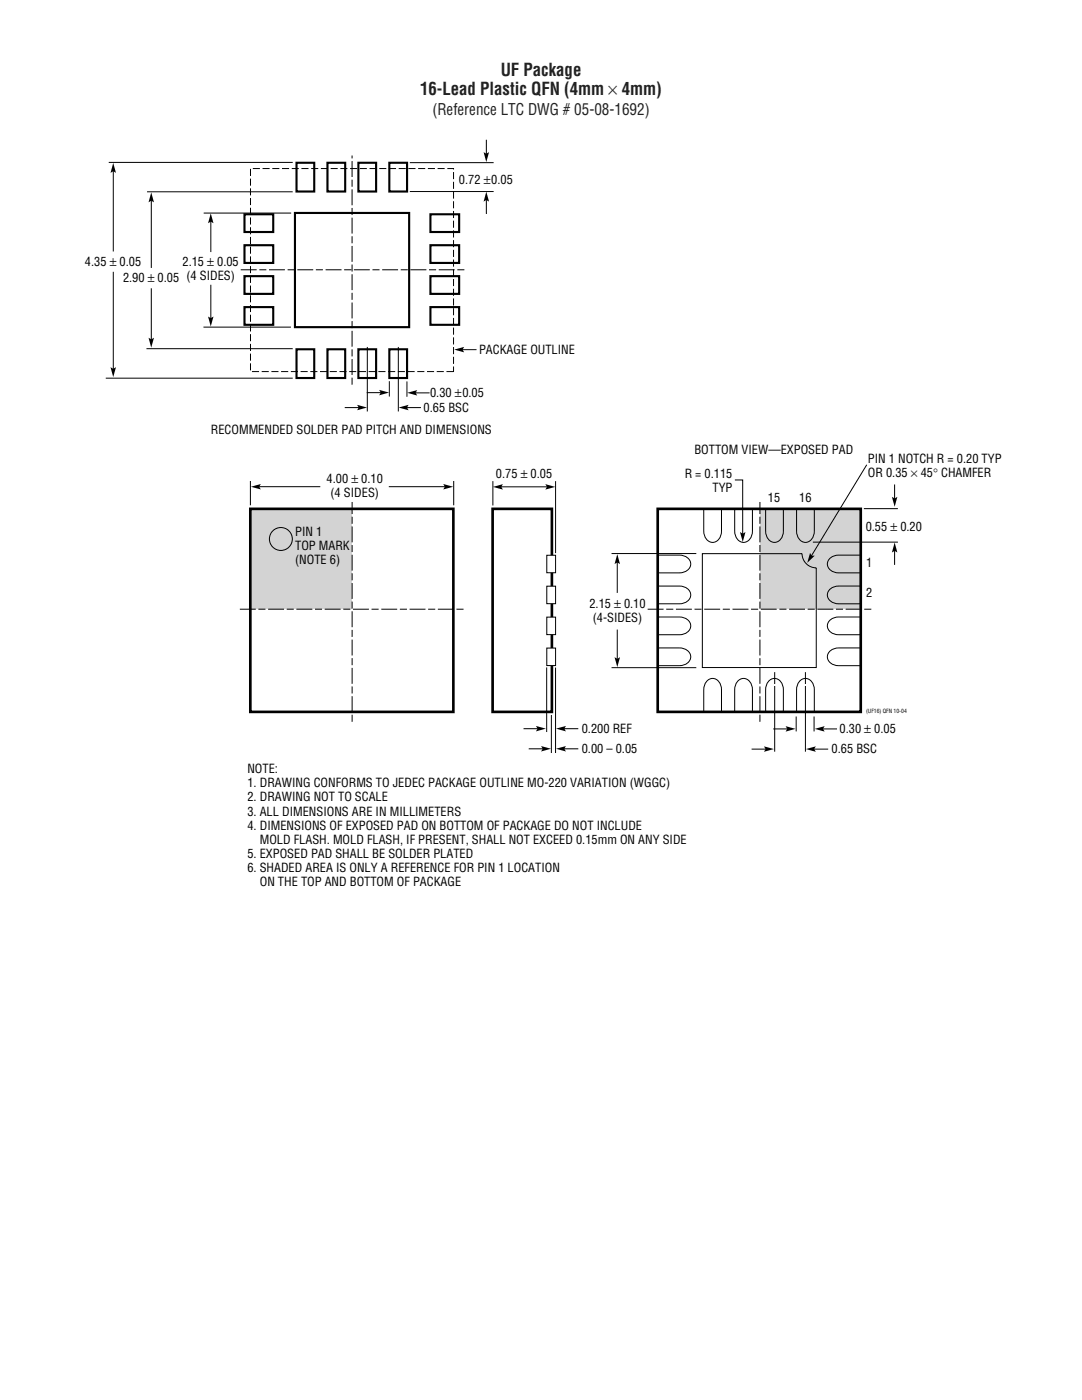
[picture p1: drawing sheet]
<svg xmlns="http://www.w3.org/2000/svg" width="216mm" height="279mm" viewBox="0 0 216 279" stroke-linecap="round" stroke-linejoin="round" font-family="sans-serif">
<g fill="#d1d3d4">
<path d="M151.6 101.5h20.1v20h-20.1z"/>
<path d="M49.9 101.5h20.3v20h-20.3z"/>
</g>
<path d="M49.9 101.6h40.6v40.5h-40.6zM131.2 101.6h40.6v40.5h-40.6z" fill="none" stroke="#000" stroke-width=".53"/>
<g fill="none" stroke="#000" stroke-width=".2">
<path d="M50 96v4.8M51.5 97.1h12.4M77.6 97.1h11.4M90.5 96v4.8M98.4 96v4.9M110.9 96v14.4M146.6 95.8h1.6v11M178.5 96.7v3M122 110.5h16.9M123.2 112v6.3M162.2 108.2h17M172.4 101.5h6.8"/>
<path d="M178.5 109.7v3M109.1 133.2v12.9M110.9 133.2v17.1M122 133.2h16.9M123.2 125.6v6.1M154.6 134.1v15.9M160.7 134.1v15.9M104.5 145.4h3M105.5 149.4h3.1M112.3 145.4h3.1M112.3 149.4h3.1M150 149.5h3"/>
<path d="M154.3 145.5h3M158.9 143v3M162.2 149.5h3.1M162.4 143v3M164 145.5h3"/>
<circle cx="56" cy="107.6" r="2.29"/>
</g>
<g fill="#000">
<path d="M50.1 97.1l1.9-.5-.3 .5 .3 .6zM88.4 96.6l2 .5-2 .6 .4-.6zM178 99.2l.5 .3 .6-.3-.6 1.9zM123.2 110.6l.5 2-.5-.4-.6 .4zM147.7 106.2l.5 .3 .5-.3-.5 2zM178.5 108.3l.6 2-.6-.4-.5 .4zM122.6 131.2l.6 .3 .5-.3-.5 1.9zM106.9 144.9l2 .5-2 .6 .4-.6zM108 148.9l1.9 .5-1.9 .6 .3-.6zM110.9 145.4l2-.5-.3 .5 .3 .6zM110.9 149.4l2-.5-.3 .5 .3 .6zM152.4 149l2 .5-2 .5 .4-.5z"/>
<path d="M156.8 144.9l1.9 .6-1.9 .5 .3-.5zM160.8 149.5l2-.5-.3 .5 .3 .5zM162.6 145.5l1.9-.6-.3 .6 .3 .5z"/>
</g>
<path d="M50 33.6h40.5v40.6h-40.5z" fill="none" stroke="#000" stroke-width=".2" stroke-dasharray="1.4 .5" stroke-linecap="butt"/>
<path d="M58.9 42.5h22.7v22.8h-22.7z" fill="none" stroke="#000" stroke-width=".42"/>
<g fill="#fff">
<path d="M153.7 136.5h1.6v.3h-1.6z"/>
<path d="M159.8 136.5h1.7v.3h-1.7z"/>
</g>
<path d="M98.3 101.6h11.8v40.5h-11.8z" fill="none" stroke="#000" stroke-width=".53"/>
<g fill="#fff" stroke="#000" stroke-width=".2">
<path d="M109.1 129.3h1.8v3.5h-1.8z"/>
<path d="M109.1 123.2h1.8v3.5h-1.8z"/>
<path d="M109.1 117h1.8v3.5h-1.8z"/>
<path d="M109.1 110.8h1.8v3.5h-1.8z"/>
</g>
<g fill="#000">
<path d="M22.6 32.5l.5 2-.5-.3-.5 .3zM97 38.3l.6 1.9-.6-.3-.5 .3zM96.5 30.4l.5 .3 .6-.3-.6 1.9zM30.2 38.4l.5 2-.5-.3-.6 .3zM42.1 42.6l.5 2-.5-.4-.6 .4zM22.1 73.3l.5 .3 .5-.3-.5 2zM29.6 67.4l.6 .3 .5-.3-.5 2zM41.5 63.2l.6 .3 .5-.3-.5 2zM75.7 77.8l1.9 .5-1.9 .6 .3-.6zM81.3 78.4l1.9-.5-.3 .5 .3 .5zM90.6 69.8l2-.6-.3 .6 .3 .5zM71.3 80.8l1.9 .5-1.9 .6 .3-.6z"/>
<path d="M79.5 81.3l2-.5-.3 .5 .3 .6zM98.4 97.2l1.9-.6-.3 .6 .3 .5zM108.8 96.6l2 .6-2 .5 .3-.5zM161.6 110.3l.3 .6h.7l-1.5 1.4z"/>
</g>
<g fill="none" stroke="#000" stroke-width=".2">
<path d="M21.7 32.4h36.7M22.6 33.9v16.3M29.3 38.3h29.1M30.2 39.8v13.7M81.8 32.5h16.7M81.8 38.2h16.7M97 27.9v3.1M97 39.6v3.1M22.6 54.2v19.7M30.2 57.5v10.5M40.6 42.5h17.5M42.1 44v6.3"/>
<path d="M42.1 56.8v7M21.1 75.5h37.3M29.2 69.6h29.2M40.6 65.3h17.5M73.2 78.4h3M73.3 69.2v12.9M77.7 76.1v3M79.5 69.2v12.9M81.2 76.1v3.1M82.7 78.4h3M92 69.8h3.1M68.8 81.3h3"/>
<path d="M80.9 81.3h3.1M99.8 97.2h9.6M172.9 92.8l-11.1 18.3M131.2 117h4.4a1.81 1.81 0 0 1 1.8 .7 1.81 1.81 0 0 1 .1 1.9 2.41 2.41 0 0 1-1.9 .9h-4.4M131.2 110.8h4.4a1.81 1.81 0 0 1 1.8 .7 1.81 1.81 0 0 1 .1 2 2.41 2.41 0 0 1-1.9 .8h-4.4M140.1 110.5h19.9a2.83 2.83 0 0 0 2.9 2.8v19.9h-22.8zM140.4 101.7v4.3a1.81 1.81 0 0 0 .7 1.8 1.81 1.81 0 0 0 2 .1 2.41 2.41 0 0 0 .9-1.9v-4.3M146.6 101.7v4.3a1.81 1.81 0 0 0 .7 1.8 1.81 1.81 0 0 0 2 .1 2.41 2.41 0 0 0 .8-1.9v-4.3M152.8 101.7v4.3a1.81 1.81 0 0 0 .7 1.8 1.81 1.81 0 0 0 1.9 .1 2.41 2.41 0 0 0 .9-1.9v-4.3M158.9 101.7v4.3a1.81 1.81 0 0 0 .8 1.8 1.81 1.81 0 0 0 1.9 .1 2.41 2.41 0 0 0 .9-1.9v-4.3M171.7 117h-4.4a1.81 1.81 0 0 0-1.8 .7 1.81 1.81 0 0 0-.1 1.9 2.41 2.41 0 0 0 1.9 .9h4.4M171.7 110.8h-4.4a1.81 1.81 0 0 0-1.8 .7 1.81 1.81 0 0 0-.1 2 2.41 2.41 0 0 0 1.9 .8h4.4"/>
<path d="M131.2 129.3h4.4a1.81 1.81 0 0 1 1.8 .7 1.81 1.81 0 0 1 .1 2 2.41 2.41 0 0 1-1.9 .8h-4.4M131.2 123.1h4.4a1.81 1.81 0 0 1 1.8 .7 1.81 1.81 0 0 1 .1 2 2.41 2.41 0 0 1-1.9 .9h-4.4M171.7 129.3h-4.4a1.81 1.81 0 0 0-1.8 .7 1.81 1.81 0 0 0-.1 2 2.41 2.41 0 0 0 1.9 .8h4.4M171.7 123.1h-4.4a1.81 1.81 0 0 0-1.8 .7 1.81 1.81 0 0 0-.1 2 2.41 2.41 0 0 0 1.9 .9h4.4M110 142.7v7.6M140.4 142v-4.4a1.81 1.81 0 0 1 .7-1.8 1.81 1.81 0 0 1 2-.1 2.41 2.41 0 0 1 .9 1.9v4.4M146.6 142v-4.4a1.81 1.81 0 0 1 .7-1.8 1.81 1.81 0 0 1 2-.1 2.41 2.41 0 0 1 .8 1.9v4.4M152.8 142v-4.4a1.81 1.81 0 0 1 .7-1.8 1.81 1.81 0 0 1 1.9-.1 2.41 2.41 0 0 1 .9 1.9v4.4M158.9 142v-4.4a1.81 1.81 0 0 1 .8-1.8 1.81 1.81 0 0 1 1.9-.1 2.41 2.41 0 0 1 .9 1.9v4.4"/>
</g>
<path d="M92.7 53.8h-44.8M70.3 76.8v-45.8M92.5 121.6h-45.1M173.9 121.6h-45.1M70.3 144v-43.8M151.6 144v-43.8" fill="none" stroke="#000" stroke-width=".2" stroke-dasharray="1.4 .5 3.2 .5" stroke-linecap="butt"/>
<g fill="none" stroke="#000" stroke-width=".42">
<path d="M59.2 32.5h3.5v5.7h-3.5zM65.3 32.5h3.6v5.7h-3.6zM71.5 32.5h3.5v5.7h-3.5zM77.7 32.5h3.5v5.7h-3.5zM48.8 55.1h5.7v3.6h-5.7zM48.8 48.9h5.7v3.6h-5.7zM48.8 42.8h5.7v3.5h-5.7zM85.9 55.1h5.7v3.6h-5.7zM85.9 48.9h5.7v3.6h-5.7zM85.9 42.8h5.7v3.5h-5.7zM48.8 61.3h5.7v3.5h-5.7zM59.2 69.7h3.5v5.7h-3.5z"/>
<path d="M65.3 69.7h3.6v5.7h-3.6zM71.5 69.7h3.5v5.7h-3.5zM77.7 69.7h3.5v5.7h-3.5zM85.9 61.3h5.7v3.5h-5.7z"/>
</g>
<g font-size="3.5" fill="#231f20">
<text x="99.9" y="15.2">UF Package</text>
<text x="83.8" y="19.1">16-Lead Plastic QFN (4mm × 4mm)</text>
</g>
<text font-size="3.2" fill="#231f20" x="86.3" y="22.9">(Reference LTC DWG # 05-08-1692)</text>
<g font-size="2.5">
<text x="91.6" y="36.7">0.72 ±0.05</text>
<text x="17" y="53.1">4.35 ± 0.05</text>
<text x="36.4" y="53.1">2.15 ± 0.05</text>
<text x="24.5" y="56.4">2.90 ± 0.05 (4 SIDES)</text>
<text x="95.6" y="70.6">PACKAGE OUTLINE</text>
<text x="84.5" y="82.2">0.65 BSC</text>
<text x="85.8" y="79.3">0.30 ±0.05</text>
<text x="42.1" y="86.6">RECOMMENDED SOLDER PAD PITCH AND DIMENSIONS</text>
<text x="99" y="95.3">0.75 ± 0.05</text>
<text x="136.6" y="95.3">R = 0.115</text>
<text x="138.6" y="90.6">BOTTOM VIEW—EXPOSED PAD</text>
<text x="173.2" y="92.3">PIN 1 NOTCH R = 0.20 TYP</text>
<text x="173.2" y="95.2">OR 0.35 × 45° CHAMFER</text>
<text x="65.2" y="96.3">4.00 ± 0.10</text>
<text x="66" y="99.1">(4 SIDES)</text>
<text x="142.2" y="98.1">TYP</text>
<text x="153.2" y="100.2">15</text>
<text x="159.5" y="100.2">16</text>
<text x="58.9" y="106.9">PIN 1</text>
<text x="172.7" y="105.9">0.55 ± 0.20</text>
<text x="58.9" y="109.8">TOP MARK</text>
<text x="58.9" y="112.6">(NOTE 6)</text>
<text x="172.8" y="113.1">1</text>
<text x="172.8" y="119.1">2</text>
<text x="117.6" y="121.3">2.15 ± 0.10</text>
<text x="118.3" y="124.1">(4-SIDES)</text>
<text x="116.1" y="146.3">0.200 REF</text>
<text x="167.5" y="146.3">0.30 ± 0.05</text>
<text x="49.4" y="154.3">NOTE:</text>
<text x="116.1" y="150.3">0.00 – 0.05</text>
<text x="165.9" y="150.4">0.65 BSC</text>
<text x="49.4" y="157.1">1. DRAWING CONFORMS TO JEDEC PACKAGE OUTLINE MO-220 VARIATION (WGGC)</text>
<text x="49.4" y="160">2. DRAWING NOT TO SCALE</text>
<text x="49.4" y="162.8">3. ALL DIMENSIONS ARE IN MILLIMETERS</text>
<text x="49.4" y="165.6">4. DIMENSIONS OF EXPOSED PAD ON BOTTOM OF PACKAGE DO NOT INCLUDE</text>
<text x="49.4" y="171.2">5. EXPOSED PAD SHALL BE SOLDER PLATED</text>
<text x="51.8" y="168.4">MOLD FLASH. MOLD FLASH, IF PRESENT, SHALL NOT EXCEED 0.15mm ON ANY SIDE</text>
<text x="49.4" y="174.1">6. SHADED AREA IS ONLY A REFERENCE FOR PIN 1 LOCATION</text>
<text x="51.8" y="176.9">ON THE TOP AND BOTTOM OF PACKAGE</text>
</g>
<text font-size="1.1" x="172.8" y="142.4">(UF16) QFN 10-04</text>
</svg>
